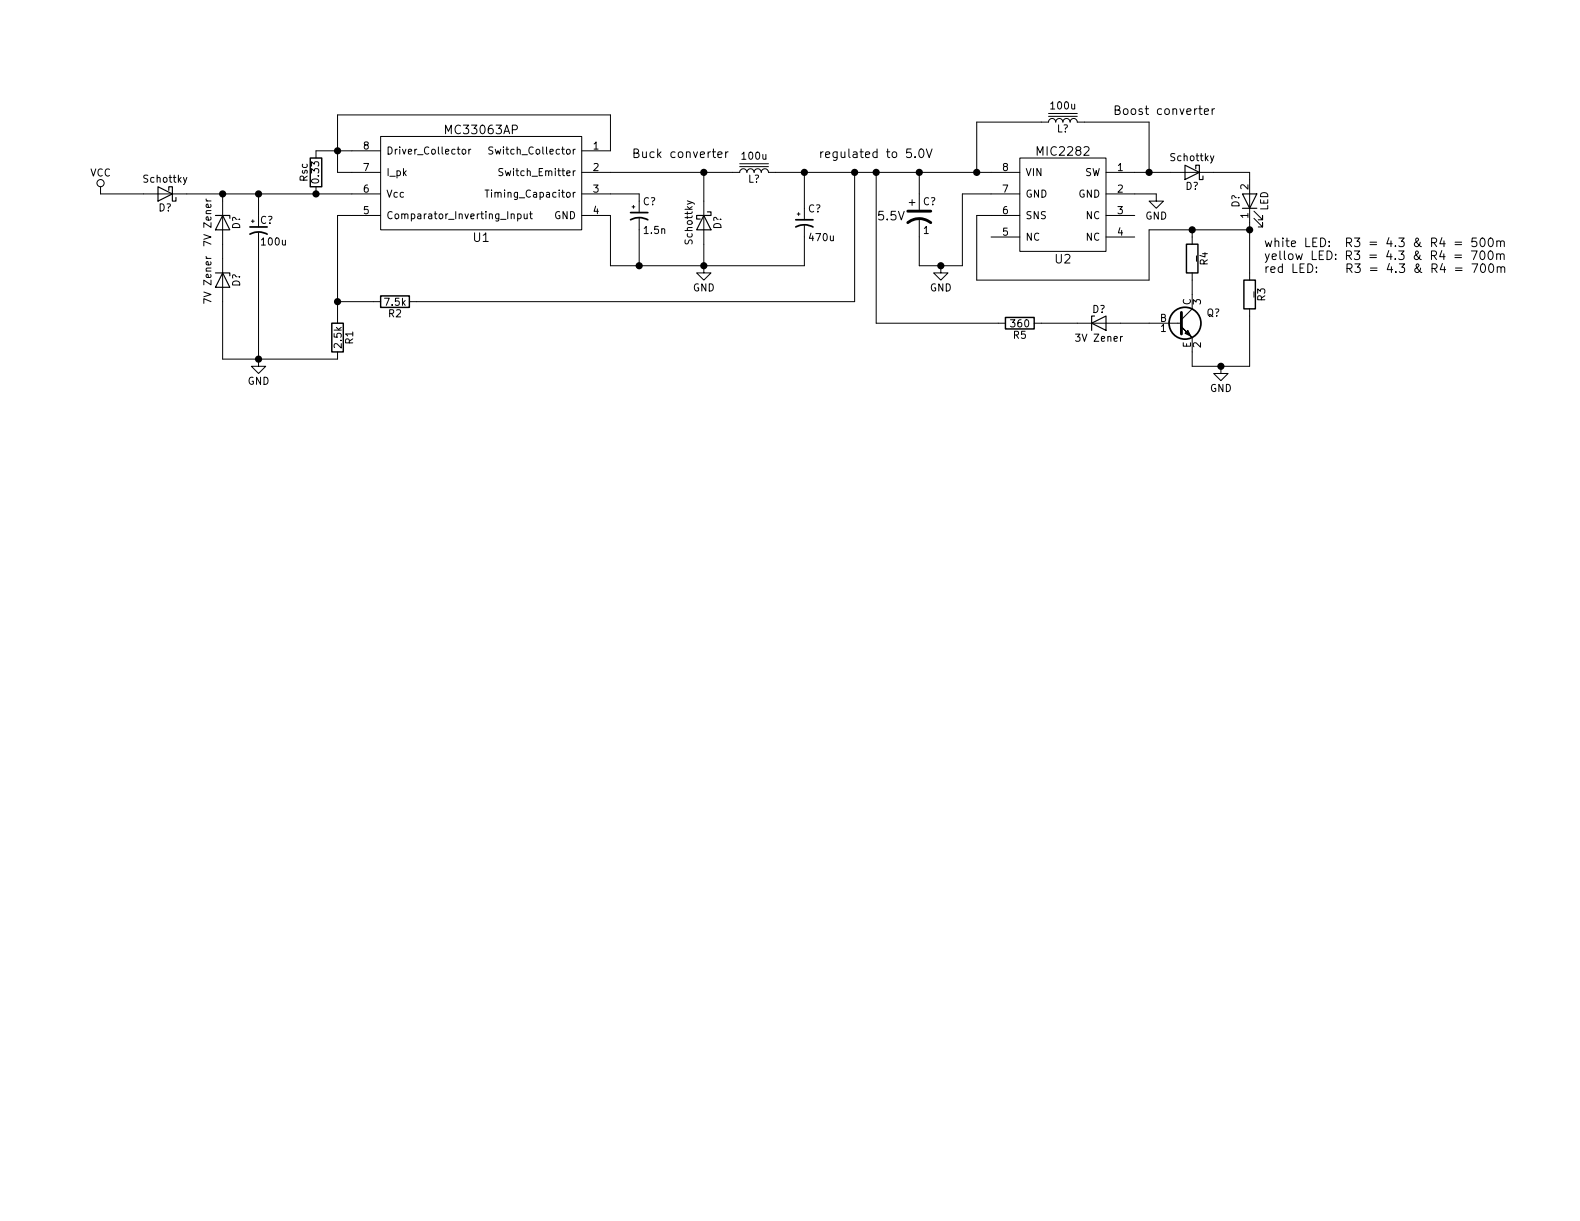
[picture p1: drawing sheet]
EESchema Schematic File Version 2
LIBS:mic2282
LIBS:power
LIBS:device
LIBS:transistors
LIBS:conn
LIBS:linear
LIBS:regul
LIBS:74xx
LIBS:cmos4000
LIBS:adc-dac
LIBS:memory
LIBS:xilinx
LIBS:microcontrollers
LIBS:dsp
LIBS:microchip
LIBS:analog_switches
LIBS:motorola
LIBS:texas
LIBS:intel
LIBS:audio
LIBS:interface
LIBS:digital-audio
LIBS:philips
LIBS:display
LIBS:cypress
LIBS:siliconi
LIBS:opto
LIBS:atmel
LIBS:contrib
LIBS:valves
LIBS:mc33063ap
LIBS:bike_light_circuit-cache
EELAYER 25 0
EELAYER END
$Descr USLetter 11000 8500
encoding utf-8
Sheet 1 1
Title ""
Date ""
Rev ""
Comp ""
Comment1 ""
Comment2 ""
Comment3 ""
Comment4 ""
$EndDescr
$Comp
L D_Schottky D?
U 1 1
P 1150 1350
F 0 "D?" H 1150 1450 50  0000 C CNN
F 1 "Schottky" H 1150 1250 50  0000 C CNN
F 2 "" H 1150 1350 50  0000 C CNN
F 3 "" H 1150 1350 50  0000 C CNN
	1    1150 1350
	-1   0    0    1   
$EndComp
$Comp
L VCC #PWR?
U 1 1
P 700 1350
F 0 "#PWR?" H 700 1200 50  0001 C CNN
F 1 "VCC" H 700 1500 50  0000 C CNN
F 2 "" H 700 1350 50  0000 C CNN
F 3 "" H 700 1350 50  0000 C CNN
	1    700  1350
	1    0    0    -1  
$EndComp
$Comp
L CP1_Small C?
U 1 1
P 1800 1600
F 0 "C?" H 1810 1670 50  0000 L CNN
F 1 "100u" H 1810 1520 50  0000 L CNN
F 2 "" H 1800 1600 50  0000 C CNN
F 3 "" H 1800 1600 50  0000 C CNN
	1    1800 1600
	1    0    0    -1  
$EndComp
$Comp
L MC33063AP U1
U 1 1
P 3350 1500
F 0 "U1" H 3350 1350 60  0000 C CNN
F 1 "MC33063AP" H 3350 2100 60  0000 C CNN
F 2 "" H 3350 1500 60  0001 C CNN
F 3 "http://www.ti.com/lit/ds/symlink/mc33063a.pdf" H 3350 1500 60  0001 C CNN
	1    3350 1500
	1    0    0    -1  
$EndComp
$Comp
L R R2
U 1 1
P 2750 2100
F 0 "R2" V 2830 2100 50  0000 C CNN
F 1 "7.5k" V 2750 2100 50  0000 C CNN
F 2 "Resistors_THT:Resistor_Horizontal_RM7mm" V 2680 2100 50  0001 C CNN
F 3 "" H 2750 2100 50  0000 C CNN
	1    2750 2100
	0    1    1    0   
$EndComp
$Comp
L R R1
U 1 1
P 2350 2350
F 0 "R1" V 2430 2350 50  0000 C CNN
F 1 "2.5k" V 2350 2350 50  0000 C CNN
F 2 "Resistors_THT:Resistor_Horizontal_RM7mm" V 2280 2350 50  0001 C CNN
F 3 "" H 2350 2350 50  0000 C CNN
	1    2350 2350
	1    0    0    -1  
$EndComp
$Comp
L R Rsc
U 1 1
P 2200 1200
F 0 "Rsc" V 2280 1200 50  0000 C CNN
F 1 "0.33" V 2200 1200 50  0000 C CNN
F 2 "" V 2130 1200 50  0000 C CNN
F 3 "" H 2200 1200 50  0000 C CNN
	1    2200 1200
	-1   0    0    1   
$EndComp
$Comp
L D_Zener D?
U 1 1
P 1550 1550
F 0 "D?" H 1550 1650 50  0000 C CNN
F 1 "7V Zener" H 1550 1450 50  0000 C CNN
F 2 "" H 1550 1550 50  0000 C CNN
F 3 "" H 1550 1550 50  0000 C CNN
	1    1550 1550
	0    1    1    0   
$EndComp
$Comp
L D_Zener D?
U 1 1
P 1550 1950
F 0 "D?" H 1550 2050 50  0000 C CNN
F 1 "7V Zener" H 1550 1850 50  0000 C CNN
F 2 "" H 1550 1950 50  0000 C CNN
F 3 "" H 1550 1950 50  0000 C CNN
	1    1550 1950
	0    1    1    0   
$EndComp
$Comp
L D_Schottky D?
U 1 1
P 4900 1550
F 0 "D?" H 4900 1650 50  0000 C CNN
F 1 "Schottky" H 4900 1450 50  0000 C CNN
F 2 "" H 4900 1550 50  0000 C CNN
F 3 "" H 4900 1550 50  0000 C CNN
	1    4900 1550
	0    1    1    0   
$EndComp
$Comp
L L_Core_Iron L?
U 1 1
P 5250 1200
F 0 "L?" V 5200 1200 50  0000 C CNN
F 1 "100u" V 5360 1200 50  0000 C CNN
F 2 "" H 5250 1200 50  0000 C CNN
F 3 "" H 5250 1200 50  0000 C CNN
	1    5250 1200
	0    -1   -1   0   
$EndComp
$Comp
L CP1_Small C?
U 1 1
P 5600 1550
F 0 "C?" H 5625 1650 50  0000 L CNN
F 1 "470u" H 5625 1450 50  0000 L CNN
F 2 "" H 5600 1550 50  0000 C CNN
F 3 "" H 5600 1550 50  0000 C CNN
	1    5600 1550
	1    0    0    -1  
$EndComp
Wire Wire Line
	4250 1200 4900 1200
Wire Wire Line
	4900 1200 5100 1200
Wire Wire Line
	4900 1200 4900 1400
Connection ~ 4900 1200
Wire Wire Line
	5400 1200 5600 1200
Wire Wire Line
	5600 1200 5950 1200
Wire Wire Line
	5950 1200 6100 1200
Wire Wire Line
	6100 1200 6400 1200
Wire Wire Line
	6400 1200 6800 1200
Wire Wire Line
	6800 1200 6900 1200
Wire Wire Line
	5600 1200 5600 1450
Wire Wire Line
	5950 1200 5950 2100
Wire Wire Line
	5950 2100 2900 2100
Connection ~ 5600 1200
Wire Wire Line
	2600 2100 2350 2100
Wire Wire Line
	2350 1500 2350 2100
Wire Wire Line
	2350 2100 2350 2200
Wire Wire Line
	2350 1500 2450 1500
Connection ~ 2350 2100
Wire Wire Line
	1300 1350 1550 1350
Wire Wire Line
	1550 1350 1800 1350
Wire Wire Line
	1800 1350 2200 1350
Wire Wire Line
	2200 1350 2450 1350
Wire Wire Line
	1800 1350 1800 1500
Connection ~ 2200 1350
Connection ~ 1800 1350
Wire Wire Line
	1550 1400 1550 1350
Connection ~ 1550 1350
Wire Wire Line
	1550 1700 1550 1800
Wire Wire Line
	700  1350 1000 1350
Wire Wire Line
	2350 1200 2450 1200
Wire Wire Line
	2200 1050 2350 1050
Wire Wire Line
	2350 1050 2450 1050
Connection ~ 2350 1050
Wire Wire Line
	2350 800  2350 1050
Wire Wire Line
	2350 1050 2350 1200
Wire Wire Line
	2350 800  4250 800 
Wire Wire Line
	4250 800  4250 1050
$Comp
L CP1_Small C?
U 1 1
P 4450 1500
F 0 "C?" H 4475 1600 50  0000 L CNN
F 1 "1.5n" H 4475 1400 50  0000 L CNN
F 2 "" H 4450 1500 50  0000 C CNN
F 3 "" H 4450 1500 50  0000 C CNN
	1    4450 1500
	1    0    0    -1  
$EndComp
Wire Wire Line
	4450 1350 4250 1350
Wire Wire Line
	5600 1850 5600 1650
Wire Wire Line
	4250 1850 4450 1850
Wire Wire Line
	4450 1850 4900 1850
Wire Wire Line
	4900 1850 5600 1850
Wire Wire Line
	4900 1850 4900 1700
Wire Wire Line
	4450 1600 4450 1850
Connection ~ 4900 1850
Wire Wire Line
	4250 1850 4250 1500
Connection ~ 4450 1850
Wire Wire Line
	1550 2500 1800 2500
Wire Wire Line
	1800 2500 2350 2500
Wire Wire Line
	1550 2500 1550 2100
Wire Wire Line
	1800 1700 1800 2500
Connection ~ 1800 2500
$Comp
L CP1 C?
U 1 1
P 6400 1500
F 0 "C?" H 6425 1600 50  0000 L CNN
F 1 "1" H 6425 1400 50  0000 L CNN
F 2 "" H 6400 1500 50  0000 C CNN
F 3 "" H 6400 1500 50  0000 C CNN
F 4 "5.5V" H 6300 1500 60  0000 R CNN "Voltage"
	1    6400 1500
	1    0    0    -1  
$EndComp
Wire Wire Line
	6400 1650 6400 1850
Wire Wire Line
	6400 1200 6400 1350
Connection ~ 5950 1200
Connection ~ 6400 1200
$Comp
L LED D?
U 1 1
P 8700 1400
F 0 "D?" H 8700 1500 50  0000 C CNN
F 1 "LED" H 8700 1300 50  0000 C CNN
F 2 "" H 8700 1400 50  0000 C CNN
F 3 "" H 8700 1400 50  0000 C CNN
	1    8700 1400
	0    -1   -1   0   
$EndComp
$Comp
L R R3
U 1 1
P 8700 2050
F 0 "R3" V 8780 2050 50  0000 C CNN
F 1 "_" V 8700 2050 50  0000 C CNN
F 2 "Resistors_THT:Resistor_Horizontal_RM7mm" V 8630 2050 50  0001 C CNN
F 3 "" H 8700 2050 50  0000 C CNN
	1    8700 2050
	1    0    0    -1  
$EndComp
Wire Wire Line
	8700 1550 8700 1600
Wire Wire Line
	8700 1600 8700 1900
Wire Wire Line
	4450 1400 4450 1350
$Comp
L MIC2282 U2
U 1 1
P 7400 1650
F 0 "U2" H 7400 1500 60  0000 C CNN
F 1 "MIC2282" H 7400 2250 60  0000 C CNN
F 2 "" H 7400 1650 60  0001 C CNN
F 3 "" H 7400 1650 60  0001 C CNN
	1    7400 1650
	1    0    0    -1  
$EndComp
$Comp
L GND #PWR?
U 1 1
P 4900 1850
F 0 "#PWR?" H 4900 1600 50  0001 C CNN
F 1 "GND" H 4900 1700 50  0000 C CNN
F 2 "" H 4900 1850 50  0000 C CNN
F 3 "" H 4900 1850 50  0000 C CNN
	1    4900 1850
	1    0    0    -1  
$EndComp
$Comp
L GND #PWR?
U 1 1
P 1800 2500
F 0 "#PWR?" H 1800 2250 50  0001 C CNN
F 1 "GND" H 1800 2350 50  0000 C CNN
F 2 "" H 1800 2500 50  0000 C CNN
F 3 "" H 1800 2500 50  0000 C CNN
	1    1800 2500
	1    0    0    -1  
$EndComp
$Comp
L GND #PWR?
U 1 1
P 8500 2550
F 0 "#PWR?" H 8500 2300 50  0001 C CNN
F 1 "GND" H 8500 2400 50  0000 C CNN
F 2 "" H 8500 2550 50  0000 C CNN
F 3 "" H 8500 2550 50  0000 C CNN
	1    8500 2550
	1    0    0    -1  
$EndComp
$Comp
L L_Core_Iron L?
U 1 1
P 7400 850
F 0 "L?" V 7350 850 50  0000 C CNN
F 1 "100u" V 7510 850 50  0000 C CNN
F 2 "" H 7400 850 50  0000 C CNN
F 3 "" H 7400 850 50  0000 C CNN
	1    7400 850 
	0    -1   -1   0   
$EndComp
$Comp
L D_Schottky D?
U 1 1
P 8300 1200
F 0 "D?" H 8300 1300 50  0000 C CNN
F 1 "Schottky" H 8300 1100 50  0000 C CNN
F 2 "" H 8300 1200 50  0000 C CNN
F 3 "" H 8300 1200 50  0000 C CNN
	1    8300 1200
	-1   0    0    1   
$EndComp
$Comp
L GND #PWR?
U 1 1
P 8050 1350
F 0 "#PWR?" H 8050 1100 50  0001 C CNN
F 1 "GND" H 8050 1200 50  0000 C CNN
F 2 "" H 8050 1350 50  0000 C CNN
F 3 "" H 8050 1350 50  0000 C CNN
	1    8050 1350
	1    0    0    -1  
$EndComp
Wire Wire Line
	8050 1350 7900 1350
Wire Wire Line
	7900 1200 8000 1200
Wire Wire Line
	8000 1200 8150 1200
Wire Wire Line
	8450 1200 8700 1200
Wire Wire Line
	8700 1200 8700 1250
$Comp
L R R4
U 1 1
P 8300 1800
F 0 "R4" V 8380 1800 50  0000 C CNN
F 1 "_" V 8300 1800 50  0000 C CNN
F 2 "Resistors_THT:Resistor_Horizontal_RM7mm" V 8230 1800 50  0001 C CNN
F 3 "" H 8300 1800 50  0000 C CNN
	1    8300 1800
	1    0    0    -1  
$EndComp
Text Notes 8800 1900 0    60   ~ 0
white LED:  R3 = 4.3 & R4 = 500m\nyellow LED: R3 = 4.3 & R4 = 700m\nred LED:    R3 = 4.3 & R4 = 700m
$Comp
L 2SC1945 Q?
U 1 1
P 8200 2250
F 0 "Q?" H 8400 2325 50  0000 L CNN
F 1 "2SC1945" H 8400 2250 50  0001 L CNN
F 2 "TO-220" H 8400 2175 50  0001 L CIN
F 3 "" H 8200 2250 50  0000 L CNN
	1    8200 2250
	1    0    0    -1  
$EndComp
Wire Wire Line
	8700 2550 8700 2200
Wire Wire Line
	8300 2550 8500 2550
Wire Wire Line
	8500 2550 8700 2550
Wire Wire Line
	8300 2550 8300 2450
Connection ~ 8500 2550
Wire Wire Line
	8300 2050 8300 1950
Wire Wire Line
	8300 1650 8300 1600
Wire Wire Line
	8000 1600 8300 1600
Wire Wire Line
	8300 1600 8700 1600
Connection ~ 8700 1600
$Comp
L D_Zener D?
U 1 1
P 7650 2250
F 0 "D?" H 7650 2350 50  0000 C CNN
F 1 "3V Zener" H 7650 2150 50  0000 C CNN
F 2 "" H 7650 2250 50  0000 C CNN
F 3 "" H 7650 2250 50  0000 C CNN
	1    7650 2250
	1    0    0    -1  
$EndComp
Wire Wire Line
	7800 2250 8000 2250
Wire Wire Line
	7500 2250 7250 2250
Wire Wire Line
	6950 2250 6100 2250
$Comp
L GND #PWR?
U 1 1
P 6550 1850
F 0 "#PWR?" H 6550 1600 50  0001 C CNN
F 1 "GND" H 6550 1700 50  0000 C CNN
F 2 "" H 6550 1850 50  0000 C CNN
F 3 "" H 6550 1850 50  0000 C CNN
	1    6550 1850
	1    0    0    -1  
$EndComp
Wire Wire Line
	6700 1350 6900 1350
Wire Wire Line
	6800 1200 6800 850 
Wire Wire Line
	6800 850  7250 850 
Connection ~ 6800 1200
Wire Wire Line
	7550 850  8000 850 
Wire Wire Line
	8000 850  8000 1200
Connection ~ 8000 1200
Wire Wire Line
	6700 1850 6700 1350
Wire Wire Line
	6400 1850 6550 1850
Wire Wire Line
	6550 1850 6700 1850
Connection ~ 6550 1850
Wire Wire Line
	8000 1600 8000 1950
Wire Wire Line
	8000 1950 6800 1950
Wire Wire Line
	6800 1950 6800 1500
Wire Wire Line
	6800 1500 6900 1500
Connection ~ 8300 1600
Wire Wire Line
	6100 2250 6100 1200
Connection ~ 6100 1200
Text Notes 5700 1100 0    60   ~ 0
regulated to 5.0V
$Comp
L R R5
U 1 1
P 7100 2250
F 0 "R5" V 7180 2250 50  0000 C CNN
F 1 "360" V 7100 2250 50  0000 C CNN
F 2 "" V 7030 2250 50  0000 C CNN
F 3 "" H 7100 2250 50  0000 C CNN
	1    7100 2250
	0    1    1    0   
$EndComp
Text Notes 7750 800  0    60   ~ 0
Boost converter
Text Notes 4400 1100 0    60   ~ 0
Buck converter
$EndSCHEMATC
